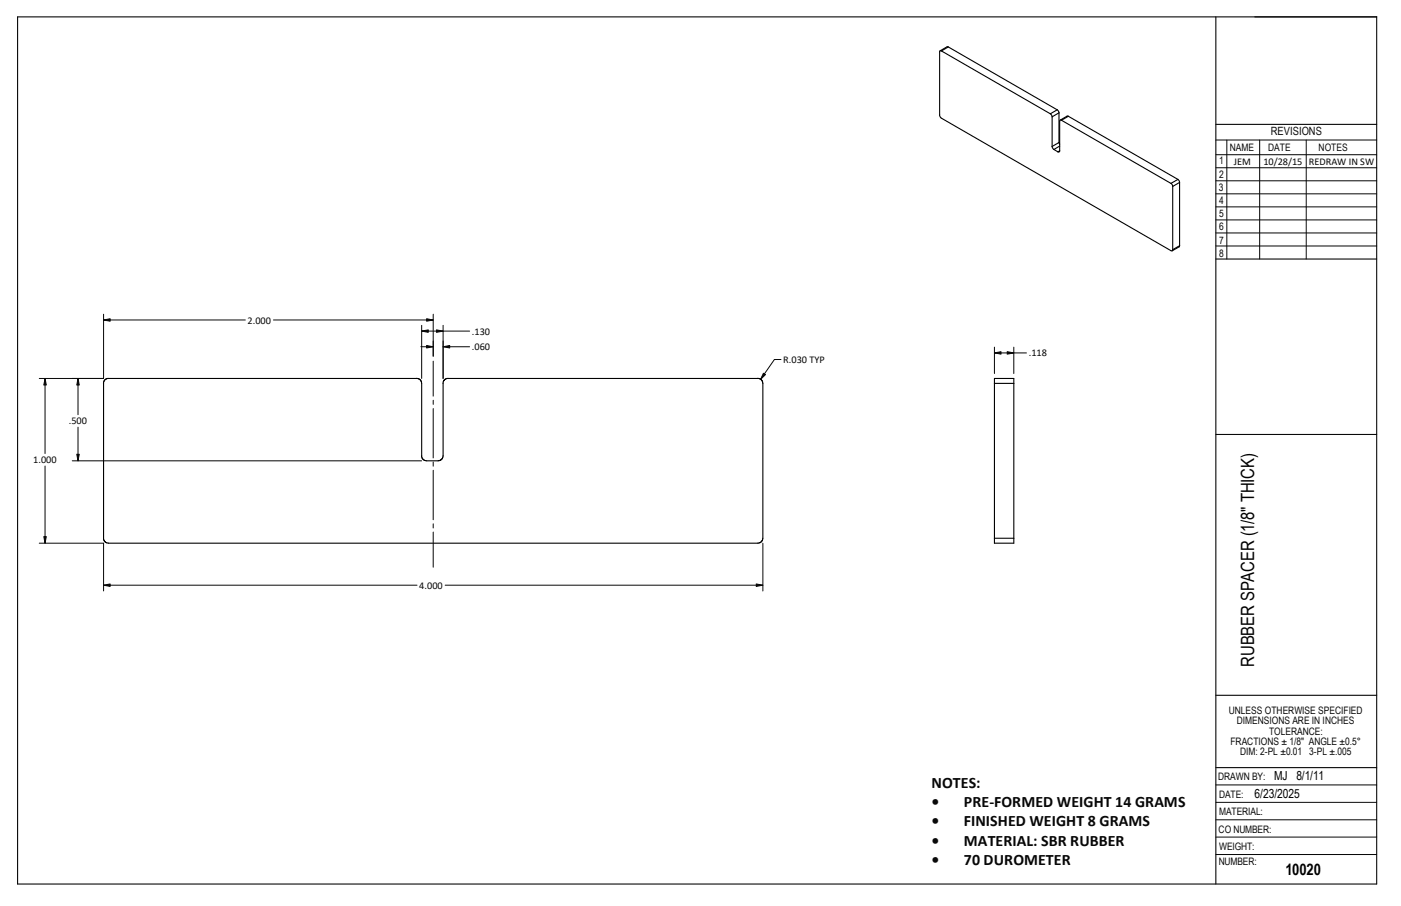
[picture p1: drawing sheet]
<svg xmlns="http://www.w3.org/2000/svg" width="432mm" height="279mm" viewBox="0 0 432 279" stroke-linecap="round" stroke-linejoin="round" font-family="sans-serif">
<g fill="none" stroke="#0f0400" stroke-width=".31">
<path d="M374.7 51.7h49.6M374.7 55.8h49.6M374.7 43.2h49.6M374.7 47.7h49.6M374.7 59.8h49.6M378.1 43.2v36.7M388.2 43.2v36.7M402.6 43.2v36.7M374.7 75.9h49.6M374.7 67.8h49.6M374.7 71.8h49.6M374.7 63.8h49.6"/>
<path d="M374.7 242.1h49.6M374.7 247.4h49.6M374.7 252.8h49.6M374.7 258.1h49.6M374.7 263.5h49.6"/>
</g>
<path d="M5.4 5.2v267.4h418.9v-267.4h-37.5" fill="none" stroke="#0a0605" stroke-width=".34"/>
<path d="M5.4 5.2h418.9M374.7 5.2v267.4M374.7 38.4h49.6M374.7 79.9h49.6M374.7 134h49.6M374.7 214.4h49.6M374.7 236.7h49.6" fill="none" stroke="#0f0400" stroke-width=".34"/>
<g fill="none" stroke="#000" stroke-width=".34">
<path d="M290.2 15.7l33.5 19.4M290.2 15.7l-.3-.1-.3 .3v19.7l.4 .8 70.9 40.9 .3 .1 .2-.4M292.3 14.5l-.4-.1-2.1 1.3M292.3 14.5l-2.1 1.2M292.3 14.5l33.5 19.4M323.7 35.1l.6 .9M324.3 36v9.2M325.8 33.9l.6 .9M325.8 33.9l-2.1 1.2M326.4 34.8l-2.1 1.2M326.4 34.8v9.1M327.2 37.1l-.3-.1-.3 .3v9.2"/>
<path d="M327.2 37.1l33.7 19.5M329.3 35.9l-.3-.1-2.2 1.2M329.3 35.9l-2.1 1.2M329.3 35.9l33.8 19.4M324.3 45.2l.5 .9M324.8 46.1l1.3 .7M326.4 43.9l.2 .6M326.4 43.9l-2.1 1.3M326.6 46.5l-.5 .3M326.6 46.5l-.2 .4-.3-.1M326.6 45l-1.8 1.1M360.9 56.6l.5 .9"/>
<path d="M361.4 57.5v19.5M363.1 55.3l.5 1M363.1 55.3l-2.2 1.3M363.6 56.3l-2.2 1.2M363.6 56.3v19.5M363.6 75.8l-.2 .3-2.1 1.2M363.6 75.8l-2.2 1.2M128.4 116.7l.8 .2 .5 .4 .3 .9v22.4M233.6 116.7h-95.9l-.9 .6-.3 .9v22.7l-.5 .8-.6 .4h-3.9l-.9-.3-.5-.4-.2-.8M233.6 116.7l.8 .2 .4 .4 .3 .9v47.8l-.3 .9-.9 .6h-200.5l-.8-.2-.5-.5-.2-.5v-48.4l.7-1 .5-.2h95.3M306.5 118.2v-1.5h6v1.5M306.5 118.2h6"/>
<path d="M306.5 118.2v47.8M312.5 118.2v47.8M306.5 166v1.5h6v-1.5M306.5 166h6"/>
</g>
<g fill="none" stroke="#0a0605" stroke-width=".31">
<path d="M31.9 96.9v19.8h-19.8M31.9 98.7h43.7M84.3 98.7h49.2M133.5 96.9v13M13.9 116.7v23.2M24 116.7v11.2M129.7 106.9h3.8M130 102.1h14.7M130 100.3v16.4M133.5 111.4v10.8M136.6 100.3v16.4M136.6 106.9h8.1"/>
<path d="M240.7 110.9h-2l-4.3 6.1M306.5 107.1v8.1M306.5 108.8h9.9M312.5 107.1v8.1M24 131.7v10.4M133.5 123.4v1.3M133.5 126v15.2M13.9 143.7v23.8M22.3 142.1h107.7M133.5 142.5v1.3M133.5 145v15.3M12.1 167.5h19.8v14.7"/>
<path d="M133.5 161.5v1.3M133.5 164.1v10.8M235.1 167.5v14.7M31.9 180.5h96.6M137.2 180.5h97.9"/>
</g>
<g fill="#0a0605" stroke="#0a0605" stroke-width=".31">
<path d="M136.6 106.9l2-.3v.7z"/>
<path d="M131.5 106.6l2 .3-2 .4z"/>
<path d="M131.5 98.3l2 .4-2 .4z"/>
<path d="M31.9 98.7l2.1-.4v.8z"/>
<path d="M134.5 101.7l2.1 .4-2.1 .4z"/>
<path d="M24 116.7l.4 2h-.7z"/>
<path d="M23.7 140.1h.7l-.4 2z"/>
<path d="M31.9 180.5l2.1-.4v.7z"/>
<path d="M13.5 165.5h.8l-.4 2z"/>
<path d="M233.1 180.1l2 .4-2 .3z"/>
<path d="M13.9 116.7l.4 2h-.8z"/>
<path d="M130 102.1l2-.4v.8z"/>
<path d="M235.3 115.1l.6 .4-1.5 1.5z"/>
<path d="M310.4 108.5l2.1 .3-2.1 .4z"/>
<path d="M306.5 108.8l2-.3v.7z"/>
</g>
<text font-size="5.6" x="386.6" y="205.6" transform="rotate(-90 386.6 205.6)">RUBBER SPACER (1/8&quot; THICK)</text>
<g font-size="4.9" fill="#0a0605">
<text x="287.1" y="243">NOTES:</text>
<text x="287.1" y="248.9">•</text>
<text x="297.1" y="248.9">PRE-FORMED WEIGHT 14 GRAMS</text>
<text x="287.1" y="254.8">•</text>
<text x="297.1" y="254.8">FINISHED WEIGHT 8 GRAMS</text>
<text x="287.1" y="260.8">•</text>
<text x="297.1" y="260.8">MATERIAL: SBR RUBBER</text>
<text x="287.1" y="266.7">•</text>
<text x="297.1" y="266.7">70 DUROMETER</text>
</g>
<text font-size="4.9" x="396.2" y="269.9">10020</text>
<g font-size="3.8">
<text x="392.7" y="240.6">MJ 8/1/11</text>
<text x="386.7" y="246.1">6/23/2025</text>
</g>
<text font-size="3.5" fill="#0f0400" x="391.7" y="41.7">REVISIONS</text>
<g font-size="3.2" fill="#0f0400">
<text x="379.1" y="46.5">NAME</text>
<text x="390.8" y="46.5">DATE</text>
<text x="406.4" y="46.5">NOTES</text>
<text x="378.8" y="220.2">UNLESS OTHERWISE SPECIFIED</text>
<text x="381.2" y="223.4">DIMENSIONS ARE IN INCHES</text>
<text x="391.1" y="226.5">TOLERANCE:</text>
<text x="379.2" y="229.7">FRACTIONS ± 1/8&quot; ANGLE ±0.5°</text>
<text x="382.2" y="232.9">DIM: 2-PL ±0.01 3-PL ±.005</text>
</g>
<g font-size="3.2" fill="#0a0605">
<text x="375.7" y="50.7">1</text>
<text x="380.3" y="50.8">JEM</text>
<text x="389.4" y="50.8">10/28/15</text>
<text x="403.4" y="50.8">REDRAW IN SW</text>
<text x="375.7" y="58.8">3</text>
<text x="375.8" y="54.8">2</text>
<text x="375.8" y="62.8">4</text>
<text x="375.8" y="66.9">5</text>
<text x="375.8" y="70.8">6</text>
<text x="375.8" y="75.1">7</text>
<text x="375.8" y="79.1">8</text>
<text x="76.3" y="99.8">2.000</text>
<text x="145.5" y="103.2">.130</text>
<text x="145.5" y="108">.060</text>
<text x="241.4" y="112">R.030 TYP</text>
<text x="317.1" y="109.9">.118</text>
<text x="21.2" y="130.9">.500</text>
<text x="10.2" y="142.9">1.000</text>
<text x="129.2" y="181.6">4.000</text>
<text x="375.5" y="240.7">DRAWN BY:</text>
<text x="375.8" y="246.1">DATE:</text>
<text x="375.8" y="251.4">MATERIAL:</text>
<text x="375.6" y="256.8">CO NUMBER:</text>
<text x="375.8" y="262.1">WEIGHT:</text>
<text x="375.6" y="266.7">NUMBER:</text>
</g>
</svg>
